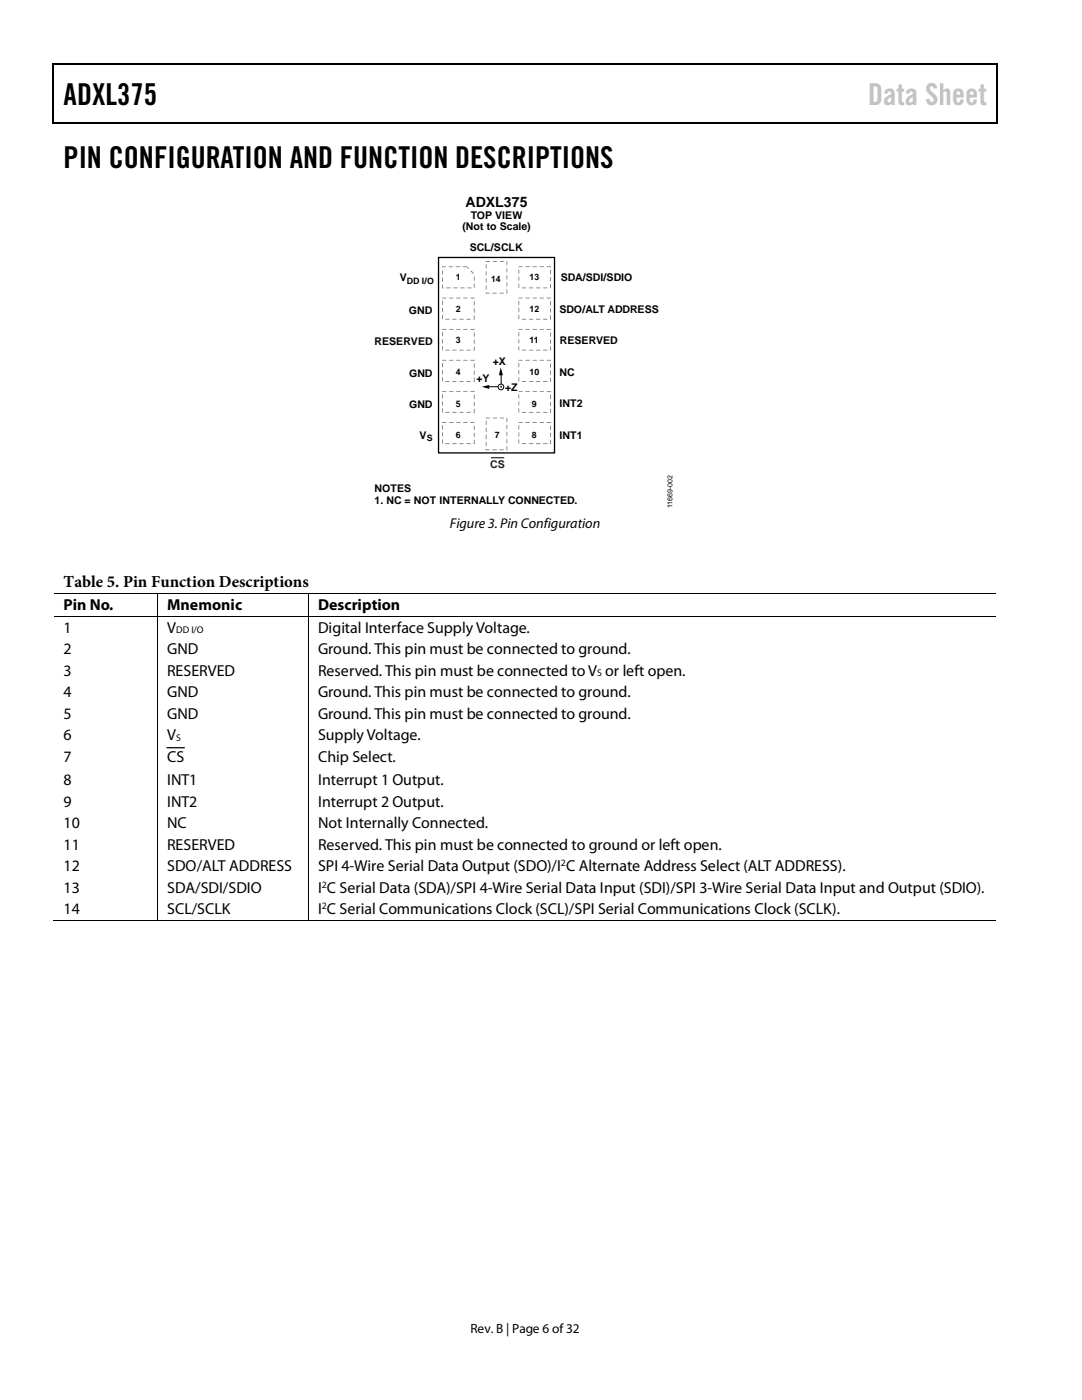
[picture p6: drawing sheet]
<svg xmlns="http://www.w3.org/2000/svg" width="216mm" height="279mm" viewBox="0 0 216 279" stroke-linecap="round" stroke-linejoin="round" font-family="sans-serif">
<path d="M10.5 12.7h.3v1h-.3zM10.5 12.7h.3v.3h-.3zM133.3 12.7h.3v.3h-.3zM198.8 12.7h.2v1h-.2zM198.8 12.7h.2v.3h-.2zM10.5 24.4h.3v.2h-.3zM133.1 24.4h.2v.2h-.2zM198.8 24.4h.2v.2h-.2zM96.1 77.2l1.5-.4v.8zM99.9 73.3l.5 1.6h-.8z" fill="#000"/>
<path d="M10.7 13.7v10.7M10.8 12.8h122.5M133.6 12.8h65.2M198.9 13.7v10.7M10.8 24.5h188" fill="none" stroke="#000" stroke-width=".25"/>
<path d="M100 74.6v2.6h-2.6" fill="none" stroke="#000" stroke-width=".2"/>
<path d="M87.5 51.4h23.1v39h-23.1z" fill="none" stroke="#000" stroke-width=".26"/>
<g fill="#818181">
<path d="M92.4 53.2v.1h.7l.3 .4h.2l-.5-.6zM93.9 54v.2l.6 .5 .1-.1-.5-.6zM94.6 55.2v.8l.1-.7zM94.6 56.6v.9l.1-.8zM93.3 57.4v.1h.8zM91.9 57.4v.1h.8zM90.5 57.4v.1h.8zM89 57.4l.1 .1h.8zM88.2 56.8v.7h.3l-.1-.7zM88.2 55.4l.1 .8 .1-.8zM88.2 54l.1 .8 .1-.8zM88.3 53.1l-.1 .3 .8-.2zM89.5 53.2l.1 .1 .8-.1zM90.9 53.2l.1 .1 .8-.1z"/>
<path d="M88.2 59.4l.1 .2 .8-.1zM88.2 60l.1 .9 .1-.8zM88.2 61.4l.1 .9 .1-.8zM88.2 62.8l.1 .9 .1-.8zM88.9 63.6v.2l.8-.1zM90.3 63.6v.2l.8-.1zM91.7 63.6v.2l.8-.1zM93.1 63.6v.2l.8-.1zM94.6 62.9v.8h-.1l.1 .1 .1-.8zM94.6 61.5v.9l.1-.8zM94.6 60.1v.9l.1-.8zM93.9 59.4v.2l.8-.1zM92.4 59.4l.1 .2 .8-.1zM91 59.4l.1 .2 .8-.1zM89.6 59.4l.1 .2 .8-.1z"/>
<path d="M88.2 65.7l.1 .1 .8-.1zM88.2 66.3l.1 .8 .1-.7zM88.2 67.7l.1 .9 .1-.8zM88.2 69.1l.1 .9 .1-.8zM88.9 69.8v.2h.8l-.1-.2zM90.3 69.8v.2h.8l-.1-.2zM91.7 69.8v.2h.8l-.1-.2zM93.1 69.8v.2h.8l-.1-.2zM94.6 69.2v.7h-.1l.2 .1v-.7zM94.6 67.8v.8l.1-.8zM94.6 66.4v.8l.1-.8zM93.9 65.7v.1l.8-.1zM92.4 65.7l.1 .1 .8-.1zM91 65.7l.1 .1 .8-.1zM89.6 65.7l.1 .1 .8-.1z"/>
<path d="M88.2 71.9l.1 .1 .8-.1zM88.2 72.5l.1 .8 .1-.8zM88.2 73.9l.1 .8 .1-.8zM88.2 75.3l.1 .8 .1-.8zM88.9 76v.2l.8-.1zM90.3 76v.2l.8-.1zM91.7 76v.2l.8-.1zM93.1 76v.2l.8-.1zM94.6 75.4v.7h-.1l.2 .1v-.8zM94.6 74v.8l.1-.8zM94.6 72.6v.8l.1-.8zM93.9 71.9v.1l.8-.1zM92.4 71.9l.1 .1 .8-.1zM91 71.9l.1 .1 .8-.1zM89.6 71.9l.1 .1 .8-.1z"/>
<path d="M88.2 78.1l.1 .1h.8zM88.2 78.7l.1 .9 .1-.8zM88.2 80.1l.1 .9 .1-.8zM88.2 81.5l.1 .9 .1-.8zM88.9 82.2v.2h.8l-.1-.2zM90.3 82.2v.2h.8l-.1-.2zM91.7 82.2v.2h.8l-.1-.2zM93.1 82.2v.2h.8l-.1-.2zM94.6 81.6v.7h-.1l.2 .1v-.7zM94.6 80.2v.9l.1-.8zM94.6 78.8v.8l.1-.7zM93.9 78.1v.1h.8zM92.4 78.1l.1 .1h.8zM91 78.1l.1 .1h.8zM89.6 78.1l.1 .1h.8z"/>
<path d="M88.2 84.3l.1 .1 .8-.1zM88.2 84.9l.1 .8 .1-.8zM88.2 86.3l.1 .8 .1-.8zM88.2 87.7l.1 .8 .1-.8zM88.9 88.5v.1l.8-.1zM90.3 88.5v.1l.8-.1zM91.7 88.5v.1l.8-.1zM93.1 88.5v.1l.8-.1zM94.6 87.8v.7h-.1l.2 .1v-.8zM94.6 86.4v.8l.1-.8zM94.6 85v.8l.1-.8zM93.9 84.3v.1l.8-.1zM92.4 84.3l.1 .1 .8-.1zM91 84.3l.1 .1 .8-.1zM89.6 84.3l.1 .1 .8-.1z"/>
<path d="M103.5 59.4v.2l.8-.1zM103.5 60v.9l.1-.8zM103.5 61.4v.9l.1-.8zM103.5 62.8v.9l.1-.8zM104.1 63.6l.1 .2 .8-.1zM105.6 63.6v.2l.8-.1zM107 63.6v.2l.8-.1zM108.4 63.6v.2l.8-.1zM109.8 62.9l.1 .9v-.8zM109.8 61.5l.1 .9v-.8zM109.8 60.1l.1 .9v-.8zM109.1 59.4l.1 .2 .7-.1zM107.7 59.4v.2l.8-.1zM106.3 59.4v.2l.8-.1zM104.9 59.4v.2l.8-.1z"/>
<path d="M103.5 53.2v.1l.8-.1zM103.5 53.8v.8zM103.5 55.2v.8zM103.5 56.6v.9zM104.1 57.4l.1 .1h.8zM105.6 57.4v.1h.8zM107 57.4v.1h.8zM108.4 57.4v.1h.8zM109.9 56.7v.8zM109.9 55.3v.8zM109.9 53.8v.9zM109.1 53.2l.1 .1 .7-.1zM107.7 53.2v.1l.8-.1zM106.3 53.2v.1l.8-.1zM104.9 53.2v.1l.8-.1z"/>
<path d="M103.5 65.7v.1l.8-.1zM103.5 66.3v.8l.1-.7zM103.5 67.7v.9l.1-.8zM103.5 69.1v.9l.1-.8zM104.1 69.8l.1 .2 .8-.1zM105.6 69.8v.2l.8-.1zM107 69.8v.2l.8-.1zM108.4 69.8v.2l.8-.1zM109.8 69.2v.8h.1v-.8zM109.8 67.8l.1 .8v-.8zM109.8 66.4l.1 .8v-.8zM109.1 65.7l.1 .1 .7-.1zM107.7 65.7v.1l.8-.1zM106.3 65.7v.1l.8-.1zM104.9 65.7v.1l.8-.1z"/>
<path d="M103.5 71.8v.2h.8l-.1-.2zM103.5 72.4v.9zM103.5 73.8v.9zM103.5 75.2v.9zM104.1 76l.1 .2 .8-.1zM105.6 76v.2l.8-.1zM107 76v.2l.8-.1zM108.4 76v.2l.8-.1zM109.9 75.3l-.1 .8 .1-.1-.1 .2h.1zM109.9 73.9v.9zM109.9 72.5v.9zM109.2 71.8v.2h.7v-.2zM107.7 71.8v.2h.8l-.1-.2zM106.3 71.8v.2h.8l-.1-.2zM104.9 71.8v.2h.8l-.1-.2z"/>
<path d="M103.5 78.1v.1h.8zM103.5 78.7v.9l.1-.8zM103.5 80.1v.9l.1-.8zM103.5 81.5v.9l.1-.8zM104.1 82.2l.1 .2 .8-.1zM105.6 82.2v.2l.8-.1zM107 82.2v.2l.8-.1zM108.4 82.2v.2l.8-.1zM109.8 81.6v.8h.1v-.8zM109.8 80.2l.1 .9v-.8zM109.8 78.8l.1 .8v-.7zM109.1 78.1l.1 .1h.7zM107.7 78.1v.1h.8zM106.3 78.1v.1h.8zM104.9 78.1v.1h.8z"/>
<path d="M103.5 84.2v.2h.8l-.1-.2zM103.5 84.8v.9zM103.5 86.3v.8zM103.5 87.7v.8zM104.1 88.5l.1 .1 .8-.1zM105.6 88.5v.1l.8-.1zM107 88.5v.1l.8-.1zM108.4 88.5v.1l.8-.1zM109.9 87.7l-.1 .8h.1l-.1 .1h.1zM109.9 86.3v.9zM109.9 84.9v.9zM109.2 84.2v.2h.7v-.2zM107.7 84.2v.2h.8l-.1-.2zM106.3 84.2v.2h.8l-.1-.2zM104.9 84.2v.2h.8l-.1-.2z"/>
<path d="M96.9 83.4l.1 .1 .8-.1zM96.9 84l.1 .8 .1-.8zM96.9 85.4l.1 .9 .1-.8zM96.9 86.8l.1 .9 .1-.8zM96.9 88.2l.1 .9 .1-.8zM96.9 89.6v.3l.8-.1h-.7l.1-.1zM98.3 89.7v.2l.8-.1zM99.7 89.7v.2l.8-.1zM101.1 89v.8v-.1v.1l.1 .1zM101.1 87.6v.9zM101.1 86.2v.8zM101.1 84.8v.8zM101.1 83.3v.9zM99.7 83.4l.1 .1 .8-.1zM98.3 83.4l.1 .1 .8-.1z"/>
<path d="M96.9 52.1l.1 .2 .8-.1zM96.9 52.7l.1 .9 .1-.8zM96.9 54.1l.1 .9 .1-.8zM96.9 55.5l.1 .9 .1-.8zM96.9 56.9l.1 .9 .1-.8zM96.9 58.4l.1 .2 .7-.1h-.7l.1-.1zM98.3 58.4v.2l.8-.1zM99.7 58.4v.2l.8-.1zM101.1 57.7v.9zM101.1 56.3v.9zM101.1 54.9v.9zM101.1 53.5v.9zM101.1 52.1v.9zM99.7 52.1l.1 .2 .8-.1zM98.3 52.1l.1 .2 .8-.1z"/>
</g>
<circle cx="100" cy="77.2" r=".57" fill="#fff"/>
<g fill="none" stroke="#000" stroke-width=".2">
<path d="M98 91.4h2.6M10.8 118.5h20.6M31.5 118.6v4.3M31.5 118.5h30M61.6 118.6v4.3M61.6 118.5h137.2M10.8 123h20.6M31.5 123.1v60.5M31.5 123h30M61.6 123.1v60.5M61.6 123h137.2M10.5 183.7h20.9"/>
<path d="M31.5 183.7h30M61.6 183.7h137.2"/>
<circle cx="100" cy="77.2" r=".57"/>
</g>
<path d="M99.8 77.1h.3v.2h-.3zM31.4 118.4h.1v.2h-.1zM61.5 118.4h.1v.2h-.1zM31.4 122.9h.1v.2h-.1zM61.5 122.9h.1v.2h-.1zM31.4 183.6h.1v.2h-.1zM61.5 183.6h.1v.2h-.1z" fill="#000"/>
<path d="M33.4 149.2h3.3" fill="none" stroke="#000" stroke-width=".25"/>
<g font-size="6">
<text x="12.7" y="20.9">ADXL375</text>
<text x="12.7" y="33.6">PIN CONFIGURATION AND FUNCTION DESCRIPTIONS</text>
</g>
<text font-size="6" fill="#c1c1c1" x="173.2" y="20.9">Data Sheet</text>
<text font-size="3.3" x="12.7" y="117.2">Table 5. Pin Function Descriptions</text>
<g font-size="3.2">
<text x="12.7" y="121.8">Pin No.</text>
<text x="33.4" y="121.8">Mnemonic</text>
<text x="63.5" y="121.8">Description</text>
<text x="12.7" y="126.2">1</text>
<text x="12.7" y="130.6">2</text>
<text x="33.4" y="126.2">V</text>
<text x="33.4" y="130.6">GND</text>
<text x="63.5" y="126.2">Digital Interface Supply Voltage.</text>
<text x="63.5" y="130.6">Ground. This pin must be connected to ground.</text>
<text x="12.7" y="134.8">3</text>
<text x="33.4" y="134.8">RESERVED</text>
<text x="63.5" y="134.8">Reserved. This pin must be connected to V or left open.</text>
<text x="12.7" y="139.1">4</text>
<text x="12.7" y="143.4">5</text>
<text x="33.4" y="139.1">GND</text>
<text x="33.4" y="143.4">GND</text>
<text x="63.5" y="139.1">Ground. This pin must be connected to ground.</text>
<text x="63.5" y="143.4">Ground. This pin must be connected to ground.</text>
<text x="12.7" y="147.7">6</text>
<text x="33.4" y="147.7">V</text>
<text x="63.5" y="147.7">Supply Voltage.</text>
<text x="12.7" y="152">7</text>
<text x="33.4" y="152.1">CS</text>
<text x="63.5" y="152">Chip Select.</text>
<text x="12.7" y="156.7">8</text>
<text x="12.7" y="161">9</text>
<text x="33.4" y="156.7">INT1</text>
<text x="33.4" y="161">INT2</text>
<text x="63.5" y="156.7">Interrupt 1 Output.</text>
<text x="63.5" y="161">Interrupt 2 Output.</text>
<text x="12.7" y="165.3">10</text>
<text x="33.4" y="165.3">NC</text>
<text x="63.5" y="165.3">Not Internally Connected.</text>
<text x="12.7" y="169.6">11</text>
<text x="12.7" y="173.9">12</text>
<text x="33.4" y="169.6">RESERVED</text>
<text x="33.4" y="173.9">SDO/ALT ADDRESS</text>
<text x="63.5" y="169.6">Reserved. This pin must be connected to ground or left open.</text>
<text x="63.5" y="173.9">SPI 4-Wire Serial Data Output (SDO)/I C Alternate Address Select (ALT ADDRESS).</text>
<text x="12.7" y="178.2">13</text>
<text x="33.4" y="178.2">SDA/SDI/SDIO</text>
<text x="63.5" y="178.2">I C Serial Data (SDA)/SPI 4-Wire Serial Data Input (SDI)/SPI 3-Wire Serial Data Input and Output (SDIO).</text>
<text x="12.7" y="182.5">14</text>
<text x="33.4" y="182.5">SCL/SCLK</text>
<text x="63.5" y="182.5">I C Serial Communications Clock (SCL)/SPI Serial Communications Clock (SCLK).</text>
</g>
<g font-size="2.8">
<text x="92.9" y="41.3">ADXL375</text>
<text x="89.7" y="105.5">Figure 3. Pin Configuration</text>
</g>
<text font-size="2.7" x="93.9" y="266">Rev. B | Page 6 of32</text>
<g font-size="2.1">
<text x="92.3" y="45.9">(Not to Scale)</text>
<text x="93.9" y="43.8">TOP VIEW</text>
<text x="93.7" y="50.2">SCL/SCLK</text>
<text x="79.8" y="56.1">V</text>
<text x="111.9" y="56.1">SDA/SDI/SDIO</text>
<text x="81.6" y="62.6">GND</text>
<text x="111.6" y="62.4">SDO/ALT ADDRESS</text>
<text x="74.8" y="68.9">RESERVED</text>
<text x="111.7" y="68.7">RESERVED</text>
<text x="81.6" y="75.2">GND</text>
<text x="95.1" y="76.1">+Y</text>
<text x="98.3" y="72.8">+X</text>
<text x="100.8" y="77.9">+Z</text>
<text x="111.7" y="75">NC</text>
<text x="81.6" y="81.5">GND</text>
<text x="111.7" y="81.2">INT2</text>
<text x="83.7" y="87.5">V</text>
<text x="111.7" y="87.5">INT1</text>
<text x="74.8" y="98.1">NOTES</text>
<text x="74.8" y="100.7">1. NC = NOT INTERNALLY CONNECTED.</text>
</g>
<text font-size="2.1" fill="#231f20" x="97.8" y="93.4">CS</text>
<g font-size="1.9">
<text x="35.1" y="126.4">DD I/O</text>
<text x="119.2" y="135">S</text>
<text x="35.1" y="147.9">S</text>
<text x="111.9" y="172.8">2</text>
<text x="64.2" y="177.1">2</text>
<text x="64.2" y="181.4">2</text>
</g>
<g font-size="1.8">
<text x="81.2" y="56.6">DD I/O</text>
<text x="90.9" y="55.9">1</text>
<text x="98" y="56.2">14</text>
<text x="105.7" y="55.9">13</text>
<text x="90.9" y="62.2">2</text>
<text x="105.7" y="62.2">12</text>
<text x="90.9" y="68.5">3</text>
<text x="105.7" y="68.5">11</text>
<text x="90.9" y="74.9">4</text>
<text x="105.7" y="74.9">10</text>
<text x="90.9" y="81.2">5</text>
<text x="106.1" y="81.2">9</text>
<text x="85.1" y="88.1">S</text>
<text x="90.9" y="87.5">6</text>
<text x="98.7" y="87.5">7</text>
<text x="106.1" y="87.5">8</text>
</g>
<text font-size="1.4" x="134.2" y="101.5" transform="rotate(-90 134.2 101.5)">11669-002</text>
</svg>
